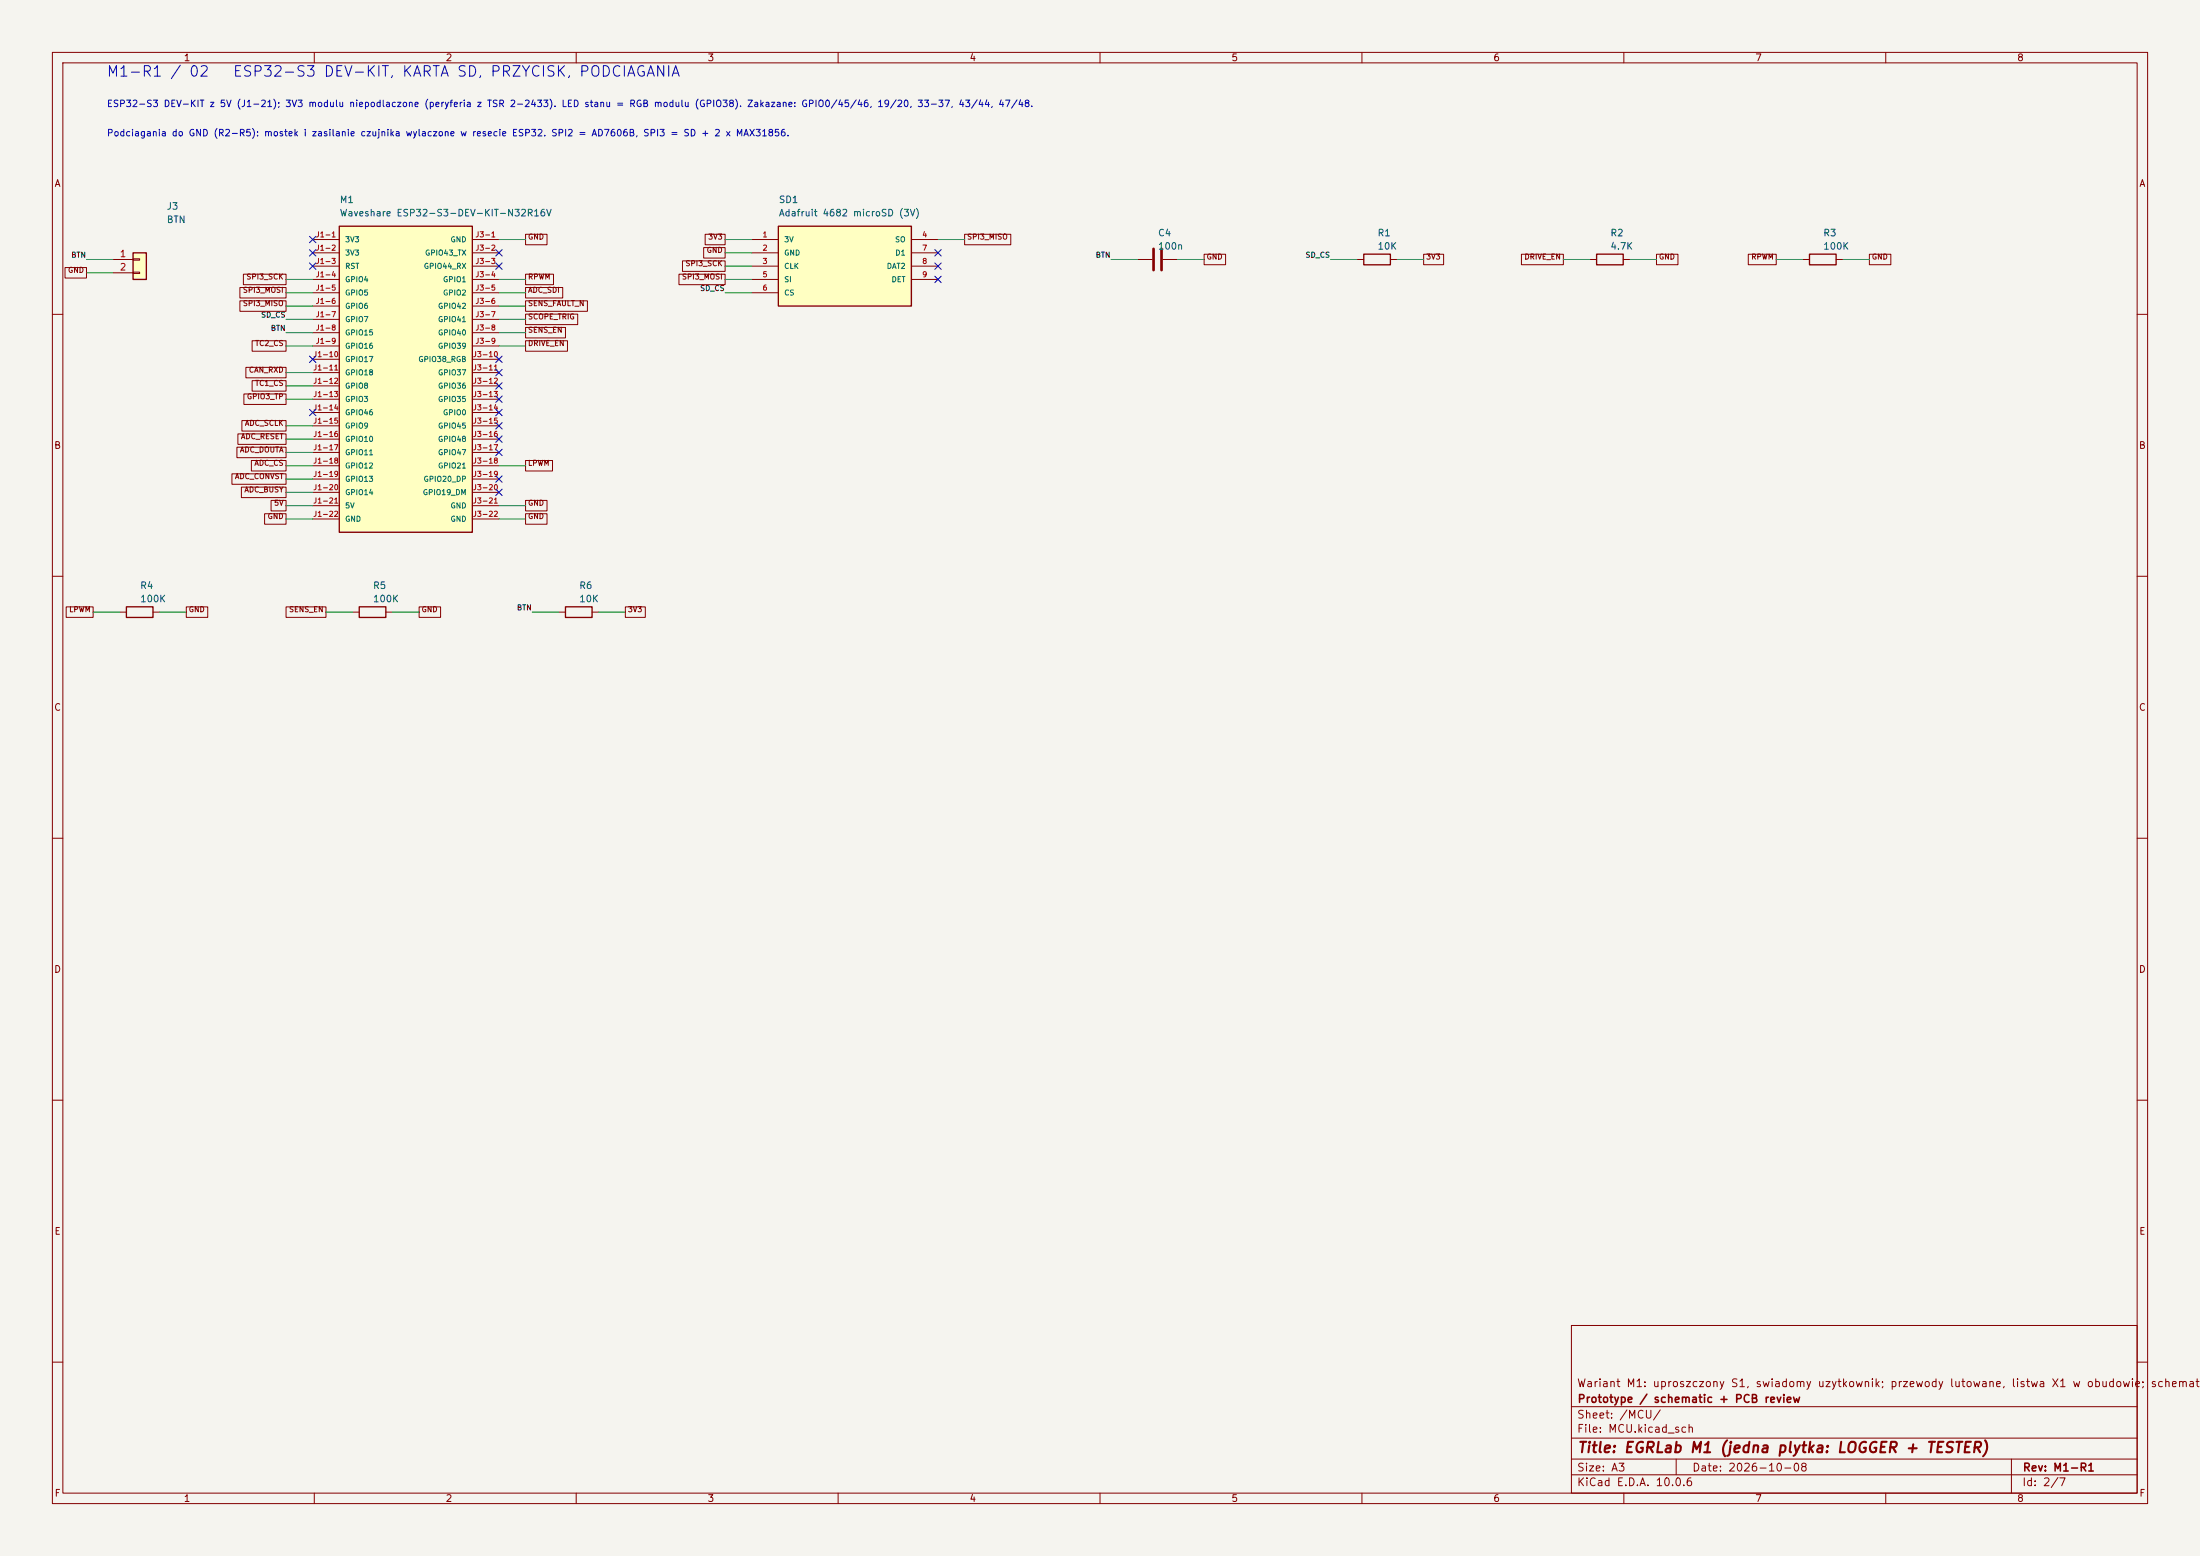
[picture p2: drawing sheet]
(kicad_sch (version 20250114) (generator "eeschema") (paper "A3") (title_block (title "EGRLab M1 (jedna plytka: LOGGER + TESTER)") (date "2026-10-08") (rev "M1-R1") (company "Prototype / schematic + PCB review") (comment 1 "Wariant M1: uproszczony S1, swiadomy uzytkownik; przewody lutowane, listwa X1 w obudowie; schemat"))(lib_symbols (symbol "M1:Conn_01x02" (pin_names (offset 1.016) (hide yes)) (exclude_from_sim no) (in_bom yes) (on_board yes) (in_pos_files yes) (duplicate_pin_numbers_are_jumpers no) (symbol "Conn_01x02_1_1" (rectangle (start -1.27 1.27) (end 1.27 -3.81) (stroke (width 0.254) (type default)) (fill (type background))) (rectangle (start -1.27 0.127) (end 0 -0.127) (stroke (width 0.1524) (type default)) (fill (type none))) (rectangle (start -1.27 -2.413) (end 0 -2.667) (stroke (width 0.1524) (type default)) (fill (type none))) (pin passive line (at -5.08 0 0) (length 3.81) (name "Pin_1" (effects (font (size 1.27 1.27)))) (number "1" (effects (font (size 1.27 1.27))))) (pin passive line (at -5.08 -2.54 0) (length 3.81) (name "Pin_2" (effects (font (size 1.27 1.27)))) (number "2" (effects (font (size 1.27 1.27)))))) (embedded_fonts no))(symbol "M1:Waveshare_ESP32-S3-DEV-KIT" (pin_names (offset 1.016)) (in_bom yes) (on_board yes) (symbol "Waveshare_ESP32-S3-DEV-KIT_1_1" (rectangle (start -12.7 29.21) (end 12.7 -29.21) (stroke (width .254) (type default)) (fill (type background)))) (symbol "Waveshare_ESP32-S3-DEV-KIT_1_0" (pin passive line (at -17.78 26.67 0) (length 5.08) (name "3V3" (effects (font (size 1.0 1.0)))) (number "J1-1" (effects (font (size 1 1))))) (pin passive line (at -17.78 24.13 0) (length 5.08) (name "3V3" (effects (font (size 1.0 1.0)))) (number "J1-2" (effects (font (size 1 1))))) (pin passive line (at -17.78 21.59 0) (length 5.08) (name "RST" (effects (font (size 1.0 1.0)))) (number "J1-3" (effects (font (size 1 1))))) (pin bidirectional line (at -17.78 19.05 0) (length 5.08) (name "GPIO4" (effects (font (size 1.0 1.0)))) (number "J1-4" (effects (font (size 1 1))))) (pin bidirectional line (at -17.78 16.51 0) (length 5.08) (name "GPIO5" (effects (font (size 1.0 1.0)))) (number "J1-5" (effects (font (size 1 1))))) (pin bidirectional line (at -17.78 13.97 0) (length 5.08) (name "GPIO6" (effects (font (size 1.0 1.0)))) (number "J1-6" (effects (font (size 1 1))))) (pin bidirectional line (at -17.78 11.43 0) (length 5.08) (name "GPIO7" (effects (font (size 1.0 1.0)))) (number "J1-7" (effects (font (size 1 1))))) (pin bidirectional line (at -17.78 8.89 0) (length 5.08) (name "GPIO15" (effects (font (size 1.0 1.0)))) (number "J1-8" (effects (font (size 1 1))))) (pin bidirectional line (at -17.78 6.35 0) (length 5.08) (name "GPIO16" (effects (font (size 1.0 1.0)))) (number "J1-9" (effects (font (size 1 1))))) (pin bidirectional line (at -17.78 3.81 0) (length 5.08) (name "GPIO17" (effects (font (size 1.0 1.0)))) (number "J1-10" (effects (font (size 1 1))))) (pin bidirectional line (at -17.78 1.27 0) (length 5.08) (name "GPIO18" (effects (font (size 1.0 1.0)))) (number "J1-11" (effects (font (size 1 1))))) (pin bidirectional line (at -17.78 -1.27 0) (length 5.08) (name "GPIO8" (effects (font (size 1.0 1.0)))) (number "J1-12" (effects (font (size 1 1))))) (pin bidirectional line (at -17.78 -3.81 0) (length 5.08) (name "GPIO3" (effects (font (size 1.0 1.0)))) (number "J1-13" (effects (font (size 1 1))))) (pin bidirectional line (at -17.78 -6.35 0) (length 5.08) (name "GPIO46" (effects (font (size 1.0 1.0)))) (number "J1-14" (effects (font (size 1 1))))) (pin bidirectional line (at -17.78 -8.89 0) (length 5.08) (name "GPIO9" (effects (font (size 1.0 1.0)))) (number "J1-15" (effects (font (size 1 1))))) (pin bidirectional line (at -17.78 -11.43 0) (length 5.08) (name "GPIO10" (effects (font (size 1.0 1.0)))) (number "J1-16" (effects (font (size 1 1))))) (pin bidirectional line (at -17.78 -13.97 0) (length 5.08) (name "GPIO11" (effects (font (size 1.0 1.0)))) (number "J1-17" (effects (font (size 1 1))))) (pin bidirectional line (at -17.78 -16.51 0) (length 5.08) (name "GPIO12" (effects (font (size 1.0 1.0)))) (number "J1-18" (effects (font (size 1 1))))) (pin bidirectional line (at -17.78 -19.05 0) (length 5.08) (name "GPIO13" (effects (font (size 1.0 1.0)))) (number "J1-19" (effects (font (size 1 1))))) (pin bidirectional line (at -17.78 -21.59 0) (length 5.08) (name "GPIO14" (effects (font (size 1.0 1.0)))) (number "J1-20" (effects (font (size 1 1))))) (pin power_in line (at -17.78 -24.13 0) (length 5.08) (name "5V" (effects (font (size 1.0 1.0)))) (number "J1-21" (effects (font (size 1 1))))) (pin power_in line (at -17.78 -26.67 0) (length 5.08) (name "GND" (effects (font (size 1.0 1.0)))) (number "J1-22" (effects (font (size 1 1))))) (pin power_in line (at 17.78 26.67 180) (length 5.08) (name "GND" (effects (font (size 1.0 1.0)))) (number "J3-1" (effects (font (size 1 1))))) (pin bidirectional line (at 17.78 24.13 180) (length 5.08) (name "GPIO43_TX" (effects (font (size 1.0 1.0)))) (number "J3-2" (effects (font (size 1 1))))) (pin bidirectional line (at 17.78 21.59 180) (length 5.08) (name "GPIO44_RX" (effects (font (size 1.0 1.0)))) (number "J3-3" (effects (font (size 1 1))))) (pin bidirectional line (at 17.78 19.05 180) (length 5.08) (name "GPIO1" (effects (font (size 1.0 1.0)))) (number "J3-4" (effects (font (size 1 1))))) (pin bidirectional line (at 17.78 16.51 180) (length 5.08) (name "GPIO2" (effects (font (size 1.0 1.0)))) (number "J3-5" (effects (font (size 1 1))))) (pin bidirectional line (at 17.78 13.97 180) (length 5.08) (name "GPIO42" (effects (font (size 1.0 1.0)))) (number "J3-6" (effects (font (size 1 1))))) (pin bidirectional line (at 17.78 11.43 180) (length 5.08) (name "GPIO41" (effects (font (size 1.0 1.0)))) (number "J3-7" (effects (font (size 1 1))))) (pin bidirectional line (at 17.78 8.89 180) (length 5.08) (name "GPIO40" (effects (font (size 1.0 1.0)))) (number "J3-8" (effects (font (size 1 1))))) (pin bidirectional line (at 17.78 6.35 180) (length 5.08) (name "GPIO39" (effects (font (size 1.0 1.0)))) (number "J3-9" (effects (font (size 1 1))))) (pin bidirectional line (at 17.78 3.81 180) (length 5.08) (name "GPIO38_RGB" (effects (font (size 1.0 1.0)))) (number "J3-10" (effects (font (size 1 1))))) (pin bidirectional line (at 17.78 1.27 180) (length 5.08) (name "GPIO37" (effects (font (size 1.0 1.0)))) (number "J3-11" (effects (font (size 1 1))))) (pin bidirectional line (at 17.78 -1.27 180) (length 5.08) (name "GPIO36" (effects (font (size 1.0 1.0)))) (number "J3-12" (effects (font (size 1 1))))) (pin bidirectional line (at 17.78 -3.81 180) (length 5.08) (name "GPIO35" (effects (font (size 1.0 1.0)))) (number "J3-13" (effects (font (size 1 1))))) (pin bidirectional line (at 17.78 -6.35 180) (length 5.08) (name "GPIO0" (effects (font (size 1.0 1.0)))) (number "J3-14" (effects (font (size 1 1))))) (pin bidirectional line (at 17.78 -8.89 180) (length 5.08) (name "GPIO45" (effects (font (size 1.0 1.0)))) (number "J3-15" (effects (font (size 1 1))))) (pin bidirectional line (at 17.78 -11.43 180) (length 5.08) (name "GPIO48" (effects (font (size 1.0 1.0)))) (number "J3-16" (effects (font (size 1 1))))) (pin bidirectional line (at 17.78 -13.97 180) (length 5.08) (name "GPIO47" (effects (font (size 1.0 1.0)))) (number "J3-17" (effects (font (size 1 1))))) (pin bidirectional line (at 17.78 -16.51 180) (length 5.08) (name "GPIO21" (effects (font (size 1.0 1.0)))) (number "J3-18" (effects (font (size 1 1))))) (pin bidirectional line (at 17.78 -19.05 180) (length 5.08) (name "GPIO20_DP" (effects (font (size 1.0 1.0)))) (number "J3-19" (effects (font (size 1 1))))) (pin bidirectional line (at 17.78 -21.59 180) (length 5.08) (name "GPIO19_DM" (effects (font (size 1.0 1.0)))) (number "J3-20" (effects (font (size 1 1))))) (pin power_in line (at 17.78 -24.13 180) (length 5.08) (name "GND" (effects (font (size 1.0 1.0)))) (number "J3-21" (effects (font (size 1 1))))) (pin power_in line (at 17.78 -26.67 180) (length 5.08) (name "GND" (effects (font (size 1.0 1.0)))) (number "J3-22" (effects (font (size 1 1)))))))(symbol "M1:Adafruit_4682_microSD" (pin_names (offset 1.016)) (in_bom yes) (on_board yes) (symbol "Adafruit_4682_microSD_1_1" (rectangle (start -12.7 7.62) (end 12.7 -7.62) (stroke (width .254) (type default)) (fill (type background)))) (symbol "Adafruit_4682_microSD_1_0" (pin power_in line (at -17.78 5.08 0) (length 5.08) (name "3V" (effects (font (size 1.0 1.0)))) (number "1" (effects (font (size 1 1))))) (pin power_in line (at -17.78 2.54 0) (length 5.08) (name "GND" (effects (font (size 1.0 1.0)))) (number "2" (effects (font (size 1 1))))) (pin input line (at -17.78 0.0 0) (length 5.08) (name "CLK" (effects (font (size 1.0 1.0)))) (number "3" (effects (font (size 1 1))))) (pin input line (at -17.78 -2.54 0) (length 5.08) (name "SI" (effects (font (size 1.0 1.0)))) (number "5" (effects (font (size 1 1))))) (pin input line (at -17.78 -5.08 0) (length 5.08) (name "CS" (effects (font (size 1.0 1.0)))) (number "6" (effects (font (size 1 1))))) (pin tri_state line (at 17.78 5.08 180) (length 5.08) (name "SO" (effects (font (size 1.0 1.0)))) (number "4" (effects (font (size 1 1))))) (pin passive line (at 17.78 2.54 180) (length 5.08) (name "D1" (effects (font (size 1.0 1.0)))) (number "7" (effects (font (size 1 1))))) (pin passive line (at 17.78 0.0 180) (length 5.08) (name "DAT2" (effects (font (size 1.0 1.0)))) (number "8" (effects (font (size 1 1))))) (pin passive line (at 17.78 -2.54 180) (length 5.08) (name "DET" (effects (font (size 1.0 1.0)))) (number "9" (effects (font (size 1 1)))))))(symbol "M1:C" (pin_numbers (hide yes)) (pin_names (offset 0.254)) (exclude_from_sim no) (in_bom yes) (on_board yes) (in_pos_files yes) (duplicate_pin_numbers_are_jumpers no) (symbol "C_0_1" (polyline (pts (xy -2.032 0.762) (xy 2.032 0.762)) (stroke (width 0.508) (type default)) (fill (type none))) (polyline (pts (xy -2.032 -0.762) (xy 2.032 -0.762)) (stroke (width 0.508) (type default)) (fill (type none)))) (symbol "C_1_1" (pin passive line (at 0 3.81 270) (length 2.794) (name "" (effects (font (size 1.27 1.27)))) (number "1" (effects (font (size 1.27 1.27))))) (pin passive line (at 0 -3.81 90) (length 2.794) (name "" (effects (font (size 1.27 1.27)))) (number "2" (effects (font (size 1.27 1.27)))))) (embedded_fonts no))(symbol "M1:R" (pin_numbers (hide yes)) (pin_names (offset 0)) (exclude_from_sim no) (in_bom yes) (on_board yes) (in_pos_files yes) (duplicate_pin_numbers_are_jumpers no) (symbol "R_0_1" (rectangle (start -1.016 -2.54) (end 1.016 2.54) (stroke (width 0.254) (type default)) (fill (type none)))) (symbol "R_1_1" (pin passive line (at 0 3.81 270) (length 1.27) (name "" (effects (font (size 1.27 1.27)))) (number "1" (effects (font (size 1.27 1.27))))) (pin passive line (at 0 -3.81 90) (length 1.27) (name "" (effects (font (size 1.27 1.27)))) (number "2" (effects (font (size 1.27 1.27)))))) (embedded_fonts no)))(text "ESP32-S3 DEV-KIT z 5V (J1-21); 3V3 modulu niepodlaczone (peryferia z TSR 2-2433). LED stanu = RGB modulu (GPIO38). Zakazane: GPIO0/45/46, 19/20, 33-37, 43/44, 47/48." (at 20.32 19.304 0) (effects (font (size 1.25 1.25)) (justify left top)))(text "Podciagania do GND (R2-R5): mostek i zasilanie czujnika wylaczone w resecie ESP32. SPI2 = AD7606B, SPI3 = SD + 2 x MAX31856." (at 20.32 24.892 0) (effects (font (size 1.25 1.25)) (justify left top)))(symbol (lib_id "M1:Conn_01x02") (at 26.67 49.53 0) (unit 1) (in_bom yes) (on_board yes) (dnp no) (property "Reference" "J3" (at 31.75 39.37 0) (effects (font (size 1.27 1.27)) (justify left))) (property "Value" "BTN" (at 31.75 41.91 0) (effects (font (size 1.27 1.27)) (justify left)))(property "Footprint" "M1:PAD_BTN" (at 26.67 49.53 0) (effects (font (size 1 1)) hide))(property "MPN" "2 x 0.25 mm2 to the START/STOP push button on the enclosure" (at 26.67 49.53 0) (effects (font (size 1 1)) hide))(property "BaselineRef" "M1:NEW" (at 26.67 49.53 0) (effects (font (size 1 1)) hide))(property "Datasheet" "" (at 26.67 49.53 0) (effects (font (size 1 1)) hide))(pin "1")(pin "2"))(symbol (lib_id "M1:Waveshare_ESP32-S3-DEV-KIT") (at 77.47 72.39 0) (unit 1) (in_bom yes) (on_board yes) (dnp no) (property "Reference" "M1" (at 64.77 38.1 0) (effects (font (size 1.27 1.27)) (justify left))) (property "Value" "Waveshare ESP32-S3-DEV-KIT-N32R16V" (at 64.77 40.64 0) (effects (font (size 1.27 1.27)) (justify left)))(property "Footprint" "M1:Waveshare_ESP32-S3-DEV-KIT_2x22_W22.86" (at 77.47 72.39 0) (effects (font (size 1 1)) hide))(property "MPN" "owned (Waveshare ESP32-S3-DEV-KIT-N32R16V), soldered on 2 x 1x22 pin headers (D-M1-12)" (at 77.47 72.39 0) (effects (font (size 1 1)) hide))(property "BaselineRef" "P03:M1" (at 77.47 72.39 0) (effects (font (size 1 1)) hide))(property "Datasheet" "https://www.waveshare.com/wiki/ESP32-S3-DEV-KIT-N8R8" (at 77.47 72.39 0) (effects (font (size 1 1)) hide))(pin "J1-1")(pin "J1-2")(pin "J1-3")(pin "J1-4")(pin "J1-5")(pin "J1-6")(pin "J1-7")(pin "J1-8")(pin "J1-9")(pin "J1-10")(pin "J1-11")(pin "J1-12")(pin "J1-13")(pin "J1-14")(pin "J1-15")(pin "J1-16")(pin "J1-17")(pin "J1-18")(pin "J1-19")(pin "J1-20")(pin "J1-21")(pin "J1-22")(pin "J3-1")(pin "J3-2")(pin "J3-3")(pin "J3-4")(pin "J3-5")(pin "J3-6")(pin "J3-7")(pin "J3-8")(pin "J3-9")(pin "J3-10")(pin "J3-11")(pin "J3-12")(pin "J3-13")(pin "J3-14")(pin "J3-15")(pin "J3-16")(pin "J3-17")(pin "J3-18")(pin "J3-19")(pin "J3-20")(pin "J3-21")(pin "J3-22"))(symbol (lib_id "M1:Adafruit_4682_microSD") (at 161.29 50.8 0) (unit 1) (in_bom yes) (on_board yes) (dnp no) (property "Reference" "SD1" (at 148.59 38.1 0) (effects (font (size 1.27 1.27)) (justify left))) (property "Value" "Adafruit 4682 microSD (3V)" (at 148.59 40.64 0) (effects (font (size 1.27 1.27)) (justify left)))(property "Footprint" "M1:Adafruit_4682_microSD_1x09" (at 161.29 50.8 0) (effects (font (size 1 1)) hide))(property "MPN" "owned Adafruit 4682, soldered by its 1x9 header (D-M1-11)" (at 161.29 50.8 0) (effects (font (size 1 1)) hide))(property "BaselineRef" "P03:SD1" (at 161.29 50.8 0) (effects (font (size 1 1)) hide))(property "Datasheet" "https://www.adafruit.com/product/4682" (at 161.29 50.8 0) (effects (font (size 1 1)) hide))(pin "1")(pin "2")(pin "3")(pin "5")(pin "6")(pin "4")(pin "7")(pin "8")(pin "9"))(symbol (lib_id "M1:C") (at 220.98 49.53 90) (unit 1) (in_bom yes) (on_board yes) (dnp no) (property "Reference" "C4" (at 220.98 44.45 90) (effects (font (size 1.27 1.27)) (justify right))) (property "Value" "100n" (at 220.98 46.99 90) (effects (font (size 1.27 1.27)) (justify right)))(property "Footprint" "Capacitor_SMD:C_1206_3216Metric_Pad1.33x1.80mm_HandSolder" (at 220.98 49.53 0) (effects (font (size 1 1)) hide))(property "MPN" "SMD 1206 X7R 50V 10% 100n" (at 220.98 49.53 0) (effects (font (size 1 1)) hide))(property "BaselineRef" "M1:NEW" (at 220.98 49.53 0) (effects (font (size 1 1)) hide))(property "Datasheet" "" (at 220.98 49.53 0) (effects (font (size 1 1)) hide))(pin "1")(pin "2"))(symbol (lib_id "M1:R") (at 262.89 49.53 90) (unit 1) (in_bom yes) (on_board yes) (dnp no) (property "Reference" "R1" (at 262.89 44.45 90) (effects (font (size 1.27 1.27)) (justify right))) (property "Value" "10K" (at 262.89 46.99 90) (effects (font (size 1.27 1.27)) (justify right)))(property "Footprint" "Resistor_SMD:R_1206_3216Metric_Pad1.30x1.75mm_HandSolder" (at 262.89 49.53 0) (effects (font (size 1 1)) hide))(property "MPN" "RC1206FR-0710KL" (at 262.89 49.53 0) (effects (font (size 1 1)) hide))(property "BaselineRef" "M1:NEW" (at 262.89 49.53 0) (effects (font (size 1 1)) hide))(property "Datasheet" "" (at 262.89 49.53 0) (effects (font (size 1 1)) hide))(pin "1")(pin "2"))(symbol (lib_id "M1:R") (at 307.34 49.53 90) (unit 1) (in_bom yes) (on_board yes) (dnp no) (property "Reference" "R2" (at 307.34 44.45 90) (effects (font (size 1.27 1.27)) (justify right))) (property "Value" "4.7K" (at 307.34 46.99 90) (effects (font (size 1.27 1.27)) (justify right)))(property "Footprint" "Resistor_SMD:R_1206_3216Metric_Pad1.30x1.75mm_HandSolder" (at 307.34 49.53 0) (effects (font (size 1 1)) hide))(property "MPN" "RC1206FR-074K7L" (at 307.34 49.53 0) (effects (font (size 1 1)) hide))(property "BaselineRef" "P07:R3" (at 307.34 49.53 0) (effects (font (size 1 1)) hide))(property "Datasheet" "" (at 307.34 49.53 0) (effects (font (size 1 1)) hide))(pin "1")(pin "2"))(symbol (lib_id "M1:R") (at 347.98 49.53 90) (unit 1) (in_bom yes) (on_board yes) (dnp no) (property "Reference" "R3" (at 347.98 44.45 90) (effects (font (size 1.27 1.27)) (justify right))) (property "Value" "100K" (at 347.98 46.99 90) (effects (font (size 1.27 1.27)) (justify right)))(property "Footprint" "Resistor_SMD:R_1206_3216Metric_Pad1.30x1.75mm_HandSolder" (at 347.98 49.53 0) (effects (font (size 1 1)) hide))(property "MPN" "RC1206FR-07100KL" (at 347.98 49.53 0) (effects (font (size 1 1)) hide))(property "BaselineRef" "M1:NEW" (at 347.98 49.53 0) (effects (font (size 1 1)) hide))(property "Datasheet" "" (at 347.98 49.53 0) (effects (font (size 1 1)) hide))(pin "1")(pin "2"))(symbol (lib_id "M1:R") (at 26.67 116.84 90) (unit 1) (in_bom yes) (on_board yes) (dnp no) (property "Reference" "R4" (at 26.67 111.76 90) (effects (font (size 1.27 1.27)) (justify right))) (property "Value" "100K" (at 26.67 114.30000000000001 90) (effects (font (size 1.27 1.27)) (justify right)))(property "Footprint" "Resistor_SMD:R_1206_3216Metric_Pad1.30x1.75mm_HandSolder" (at 26.67 116.84 0) (effects (font (size 1 1)) hide))(property "MPN" "RC1206FR-07100KL" (at 26.67 116.84 0) (effects (font (size 1 1)) hide))(property "BaselineRef" "M1:NEW" (at 26.67 116.84 0) (effects (font (size 1 1)) hide))(property "Datasheet" "" (at 26.67 116.84 0) (effects (font (size 1 1)) hide))(pin "1")(pin "2"))(symbol (lib_id "M1:R") (at 71.12 116.84 90) (unit 1) (in_bom yes) (on_board yes) (dnp no) (property "Reference" "R5" (at 71.12 111.76 90) (effects (font (size 1.27 1.27)) (justify right))) (property "Value" "100K" (at 71.12 114.30000000000001 90) (effects (font (size 1.27 1.27)) (justify right)))(property "Footprint" "Resistor_SMD:R_1206_3216Metric_Pad1.30x1.75mm_HandSolder" (at 71.12 116.84 0) (effects (font (size 1 1)) hide))(property "MPN" "RC1206FR-07100KL" (at 71.12 116.84 0) (effects (font (size 1 1)) hide))(property "BaselineRef" "P08:NEW" (at 71.12 116.84 0) (effects (font (size 1 1)) hide))(property "Datasheet" "" (at 71.12 116.84 0) (effects (font (size 1 1)) hide))(pin "1")(pin "2"))(symbol (lib_id "M1:R") (at 110.49 116.84 90) (unit 1) (in_bom yes) (on_board yes) (dnp no) (property "Reference" "R6" (at 110.49 111.76 90) (effects (font (size 1.27 1.27)) (justify right))) (property "Value" "10K" (at 110.49 114.30000000000001 90) (effects (font (size 1.27 1.27)) (justify right)))(property "Footprint" "Resistor_SMD:R_1206_3216Metric_Pad1.30x1.75mm_HandSolder" (at 110.49 116.84 0) (effects (font (size 1 1)) hide))(property "MPN" "RC1206FR-0710KL" (at 110.49 116.84 0) (effects (font (size 1 1)) hide))(property "BaselineRef" "M1:NEW" (at 110.49 116.84 0) (effects (font (size 1 1)) hide))(property "Datasheet" "" (at 110.49 116.84 0) (effects (font (size 1 1)) hide))(pin "1")(pin "2"))(text "M1-R1 / 02   ESP32-S3 DEV-KIT, KARTA SD, PRZYCISK, PODCIAGANIA" (at 20.32 12.7 0) (effects (font (size 2 2)) (justify left top)))(wire (pts (xy 21.59 49.53) (xy 16.51 49.53)) (stroke (width 0) (type default)))(label "BTN"  (at 16.51 49.53 0) (effects (font (size 1 1)) (justify right bottom)))(wire (pts (xy 21.59 52.07) (xy 16.51 52.07)) (stroke (width 0) (type default)))(global_label "GND" (shape passive) (at 16.51 52.07 0) (effects (font (size 1 1)) (justify right bottom)))(no_connect (at 59.69 45.72))(no_connect (at 59.69 48.26))(no_connect (at 59.69 50.8))(wire (pts (xy 59.69 53.34) (xy 54.61 53.34)) (stroke (width 0) (type default)))(global_label "SPI3_SCK" (shape passive) (at 54.61 53.34 0) (effects (font (size 1 1)) (justify right bottom)))(wire (pts (xy 59.69 55.88) (xy 54.61 55.88)) (stroke (width 0) (type default)))(global_label "SPI3_MOSI" (shape passive) (at 54.61 55.88 0) (effects (font (size 1 1)) (justify right bottom)))(wire (pts (xy 59.69 58.42) (xy 54.61 58.42)) (stroke (width 0) (type default)))(global_label "SPI3_MISO" (shape passive) (at 54.61 58.42 0) (effects (font (size 1 1)) (justify right bottom)))(wire (pts (xy 59.69 60.96) (xy 54.61 60.96)) (stroke (width 0) (type default)))(label "SD_CS"  (at 54.61 60.96 0) (effects (font (size 1 1)) (justify right bottom)))(wire (pts (xy 59.69 63.5) (xy 54.61 63.5)) (stroke (width 0) (type default)))(label "BTN"  (at 54.61 63.5 0) (effects (font (size 1 1)) (justify right bottom)))(wire (pts (xy 59.69 66.04) (xy 54.61 66.04)) (stroke (width 0) (type default)))(global_label "TC2_CS" (shape passive) (at 54.61 66.04 0) (effects (font (size 1 1)) (justify right bottom)))(no_connect (at 59.69 68.58))(wire (pts (xy 59.69 71.12) (xy 54.61 71.12)) (stroke (width 0) (type default)))(global_label "CAN_RXD" (shape passive) (at 54.61 71.12 0) (effects (font (size 1 1)) (justify right bottom)))(wire (pts (xy 59.69 73.66) (xy 54.61 73.66)) (stroke (width 0) (type default)))(global_label "TC1_CS" (shape passive) (at 54.61 73.66 0) (effects (font (size 1 1)) (justify right bottom)))(wire (pts (xy 59.69 76.2) (xy 54.61 76.2)) (stroke (width 0) (type default)))(global_label "GPIO3_TP" (shape passive) (at 54.61 76.2 0) (effects (font (size 1 1)) (justify right bottom)))(no_connect (at 59.69 78.74))(wire (pts (xy 59.69 81.28) (xy 54.61 81.28)) (stroke (width 0) (type default)))(global_label "ADC_SCLK" (shape passive) (at 54.61 81.28 0) (effects (font (size 1 1)) (justify right bottom)))(wire (pts (xy 59.69 83.82) (xy 54.61 83.82)) (stroke (width 0) (type default)))(global_label "ADC_RESET" (shape passive) (at 54.61 83.82 0) (effects (font (size 1 1)) (justify right bottom)))(wire (pts (xy 59.69 86.36) (xy 54.61 86.36)) (stroke (width 0) (type default)))(global_label "ADC_DOUTA" (shape passive) (at 54.61 86.36 0) (effects (font (size 1 1)) (justify right bottom)))(wire (pts (xy 59.69 88.9) (xy 54.61 88.9)) (stroke (width 0) (type default)))(global_label "ADC_CS" (shape passive) (at 54.61 88.9 0) (effects (font (size 1 1)) (justify right bottom)))(wire (pts (xy 59.69 91.44) (xy 54.61 91.44)) (stroke (width 0) (type default)))(global_label "ADC_CONVST" (shape passive) (at 54.61 91.44 0) (effects (font (size 1 1)) (justify right bottom)))(wire (pts (xy 59.69 93.98) (xy 54.61 93.98)) (stroke (width 0) (type default)))(global_label "ADC_BUSY" (shape passive) (at 54.61 93.98 0) (effects (font (size 1 1)) (justify right bottom)))(wire (pts (xy 59.69 96.52) (xy 54.61 96.52)) (stroke (width 0) (type default)))(global_label "5V" (shape passive) (at 54.61 96.52 0) (effects (font (size 1 1)) (justify right bottom)))(wire (pts (xy 59.69 99.06) (xy 54.61 99.06)) (stroke (width 0) (type default)))(global_label "GND" (shape passive) (at 54.61 99.06 0) (effects (font (size 1 1)) (justify right bottom)))(wire (pts (xy 95.25 45.72) (xy 100.33 45.72)) (stroke (width 0) (type default)))(global_label "GND" (shape passive) (at 100.33 45.72 0) (effects (font (size 1 1)) (justify left bottom)))(no_connect (at 95.25 48.26))(no_connect (at 95.25 50.8))(wire (pts (xy 95.25 53.34) (xy 100.33 53.34)) (stroke (width 0) (type default)))(global_label "RPWM" (shape passive) (at 100.33 53.34 0) (effects (font (size 1 1)) (justify left bottom)))(wire (pts (xy 95.25 55.88) (xy 100.33 55.88)) (stroke (width 0) (type default)))(global_label "ADC_SDI" (shape passive) (at 100.33 55.88 0) (effects (font (size 1 1)) (justify left bottom)))(wire (pts (xy 95.25 58.42) (xy 100.33 58.42)) (stroke (width 0) (type default)))(global_label "SENS_FAULT_N" (shape passive) (at 100.33 58.42 0) (effects (font (size 1 1)) (justify left bottom)))(wire (pts (xy 95.25 60.96) (xy 100.33 60.96)) (stroke (width 0) (type default)))(global_label "SCOPE_TRIG" (shape passive) (at 100.33 60.96 0) (effects (font (size 1 1)) (justify left bottom)))(wire (pts (xy 95.25 63.5) (xy 100.33 63.5)) (stroke (width 0) (type default)))(global_label "SENS_EN" (shape passive) (at 100.33 63.5 0) (effects (font (size 1 1)) (justify left bottom)))(wire (pts (xy 95.25 66.04) (xy 100.33 66.04)) (stroke (width 0) (type default)))(global_label "DRIVE_EN" (shape passive) (at 100.33 66.04 0) (effects (font (size 1 1)) (justify left bottom)))(no_connect (at 95.25 68.58))(no_connect (at 95.25 71.12))(no_connect (at 95.25 73.66))(no_connect (at 95.25 76.2))(no_connect (at 95.25 78.74))(no_connect (at 95.25 81.28))(no_connect (at 95.25 83.82))(no_connect (at 95.25 86.36))(wire (pts (xy 95.25 88.9) (xy 100.33 88.9)) (stroke (width 0) (type default)))(global_label "LPWM" (shape passive) (at 100.33 88.9 0) (effects (font (size 1 1)) (justify left bottom)))(no_connect (at 95.25 91.44))(no_connect (at 95.25 93.98))(wire (pts (xy 95.25 96.52) (xy 100.33 96.52)) (stroke (width 0) (type default)))(global_label "GND" (shape passive) (at 100.33 96.52 0) (effects (font (size 1 1)) (justify left bottom)))(wire (pts (xy 95.25 99.06) (xy 100.33 99.06)) (stroke (width 0) (type default)))(global_label "GND" (shape passive) (at 100.33 99.06 0) (effects (font (size 1 1)) (justify left bottom)))(wire (pts (xy 143.51 45.72) (xy 138.43 45.72)) (stroke (width 0) (type default)))(global_label "3V3" (shape passive) (at 138.43 45.72 0) (effects (font (size 1 1)) (justify right bottom)))(wire (pts (xy 143.51 48.26) (xy 138.43 48.26)) (stroke (width 0) (type default)))(global_label "GND" (shape passive) (at 138.43 48.26 0) (effects (font (size 1 1)) (justify right bottom)))(wire (pts (xy 143.51 50.8) (xy 138.43 50.8)) (stroke (width 0) (type default)))(global_label "SPI3_SCK" (shape passive) (at 138.43 50.8 0) (effects (font (size 1 1)) (justify right bottom)))(wire (pts (xy 143.51 53.34) (xy 138.43 53.34)) (stroke (width 0) (type default)))(global_label "SPI3_MOSI" (shape passive) (at 138.43 53.34 0) (effects (font (size 1 1)) (justify right bottom)))(wire (pts (xy 143.51 55.88) (xy 138.43 55.88)) (stroke (width 0) (type default)))(label "SD_CS"  (at 138.43 55.88 0) (effects (font (size 1 1)) (justify right bottom)))(wire (pts (xy 179.07 45.72) (xy 184.15 45.72)) (stroke (width 0) (type default)))(global_label "SPI3_MISO" (shape passive) (at 184.15 45.72 0) (effects (font (size 1 1)) (justify left bottom)))(no_connect (at 179.07 48.26))(no_connect (at 179.07 50.8))(no_connect (at 179.07 53.34))(wire (pts (xy 217.17 49.53) (xy 212.09 49.53)) (stroke (width 0) (type default)))(label "BTN"  (at 212.09 49.53 0) (effects (font (size 1 1)) (justify right bottom)))(wire (pts (xy 224.79 49.53) (xy 229.87 49.53)) (stroke (width 0) (type default)))(global_label "GND" (shape passive) (at 229.87 49.53 0) (effects (font (size 1 1)) (justify left bottom)))(wire (pts (xy 259.08 49.53) (xy 254.0 49.53)) (stroke (width 0) (type default)))(label "SD_CS"  (at 254.0 49.53 0) (effects (font (size 1 1)) (justify right bottom)))(wire (pts (xy 266.7 49.53) (xy 271.78 49.53)) (stroke (width 0) (type default)))(global_label "3V3" (shape passive) (at 271.78 49.53 0) (effects (font (size 1 1)) (justify left bottom)))(wire (pts (xy 303.53 49.53) (xy 298.45 49.53)) (stroke (width 0) (type default)))(global_label "DRIVE_EN" (shape passive) (at 298.45 49.53 0) (effects (font (size 1 1)) (justify right bottom)))(wire (pts (xy 311.15 49.53) (xy 316.23 49.53)) (stroke (width 0) (type default)))(global_label "GND" (shape passive) (at 316.23 49.53 0) (effects (font (size 1 1)) (justify left bottom)))(wire (pts (xy 344.17 49.53) (xy 339.09 49.53)) (stroke (width 0) (type default)))(global_label "RPWM" (shape passive) (at 339.09 49.53 0) (effects (font (size 1 1)) (justify right bottom)))(wire (pts (xy 351.79 49.53) (xy 356.87 49.53)) (stroke (width 0) (type default)))(global_label "GND" (shape passive) (at 356.87 49.53 0) (effects (font (size 1 1)) (justify left bottom)))(wire (pts (xy 22.86 116.84) (xy 17.78 116.84)) (stroke (width 0) (type default)))(global_label "LPWM" (shape passive) (at 17.78 116.84 0) (effects (font (size 1 1)) (justify right bottom)))(wire (pts (xy 30.48 116.84) (xy 35.56 116.84)) (stroke (width 0) (type default)))(global_label "GND" (shape passive) (at 35.56 116.84 0) (effects (font (size 1 1)) (justify left bottom)))(wire (pts (xy 67.31 116.84) (xy 62.23 116.84)) (stroke (width 0) (type default)))(global_label "SENS_EN" (shape passive) (at 62.23 116.84 0) (effects (font (size 1 1)) (justify right bottom)))(wire (pts (xy 74.93 116.84) (xy 80.01 116.84)) (stroke (width 0) (type default)))(global_label "GND" (shape passive) (at 80.01 116.84 0) (effects (font (size 1 1)) (justify left bottom)))(wire (pts (xy 106.68 116.84) (xy 101.6 116.84)) (stroke (width 0) (type default)))(label "BTN"  (at 101.6 116.84 0) (effects (font (size 1 1)) (justify right bottom)))(wire (pts (xy 114.3 116.84) (xy 119.38 116.84)) (stroke (width 0) (type default)))(global_label "3V3" (shape passive) (at 119.38 116.84 0) (effects (font (size 1 1)) (justify left bottom))))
